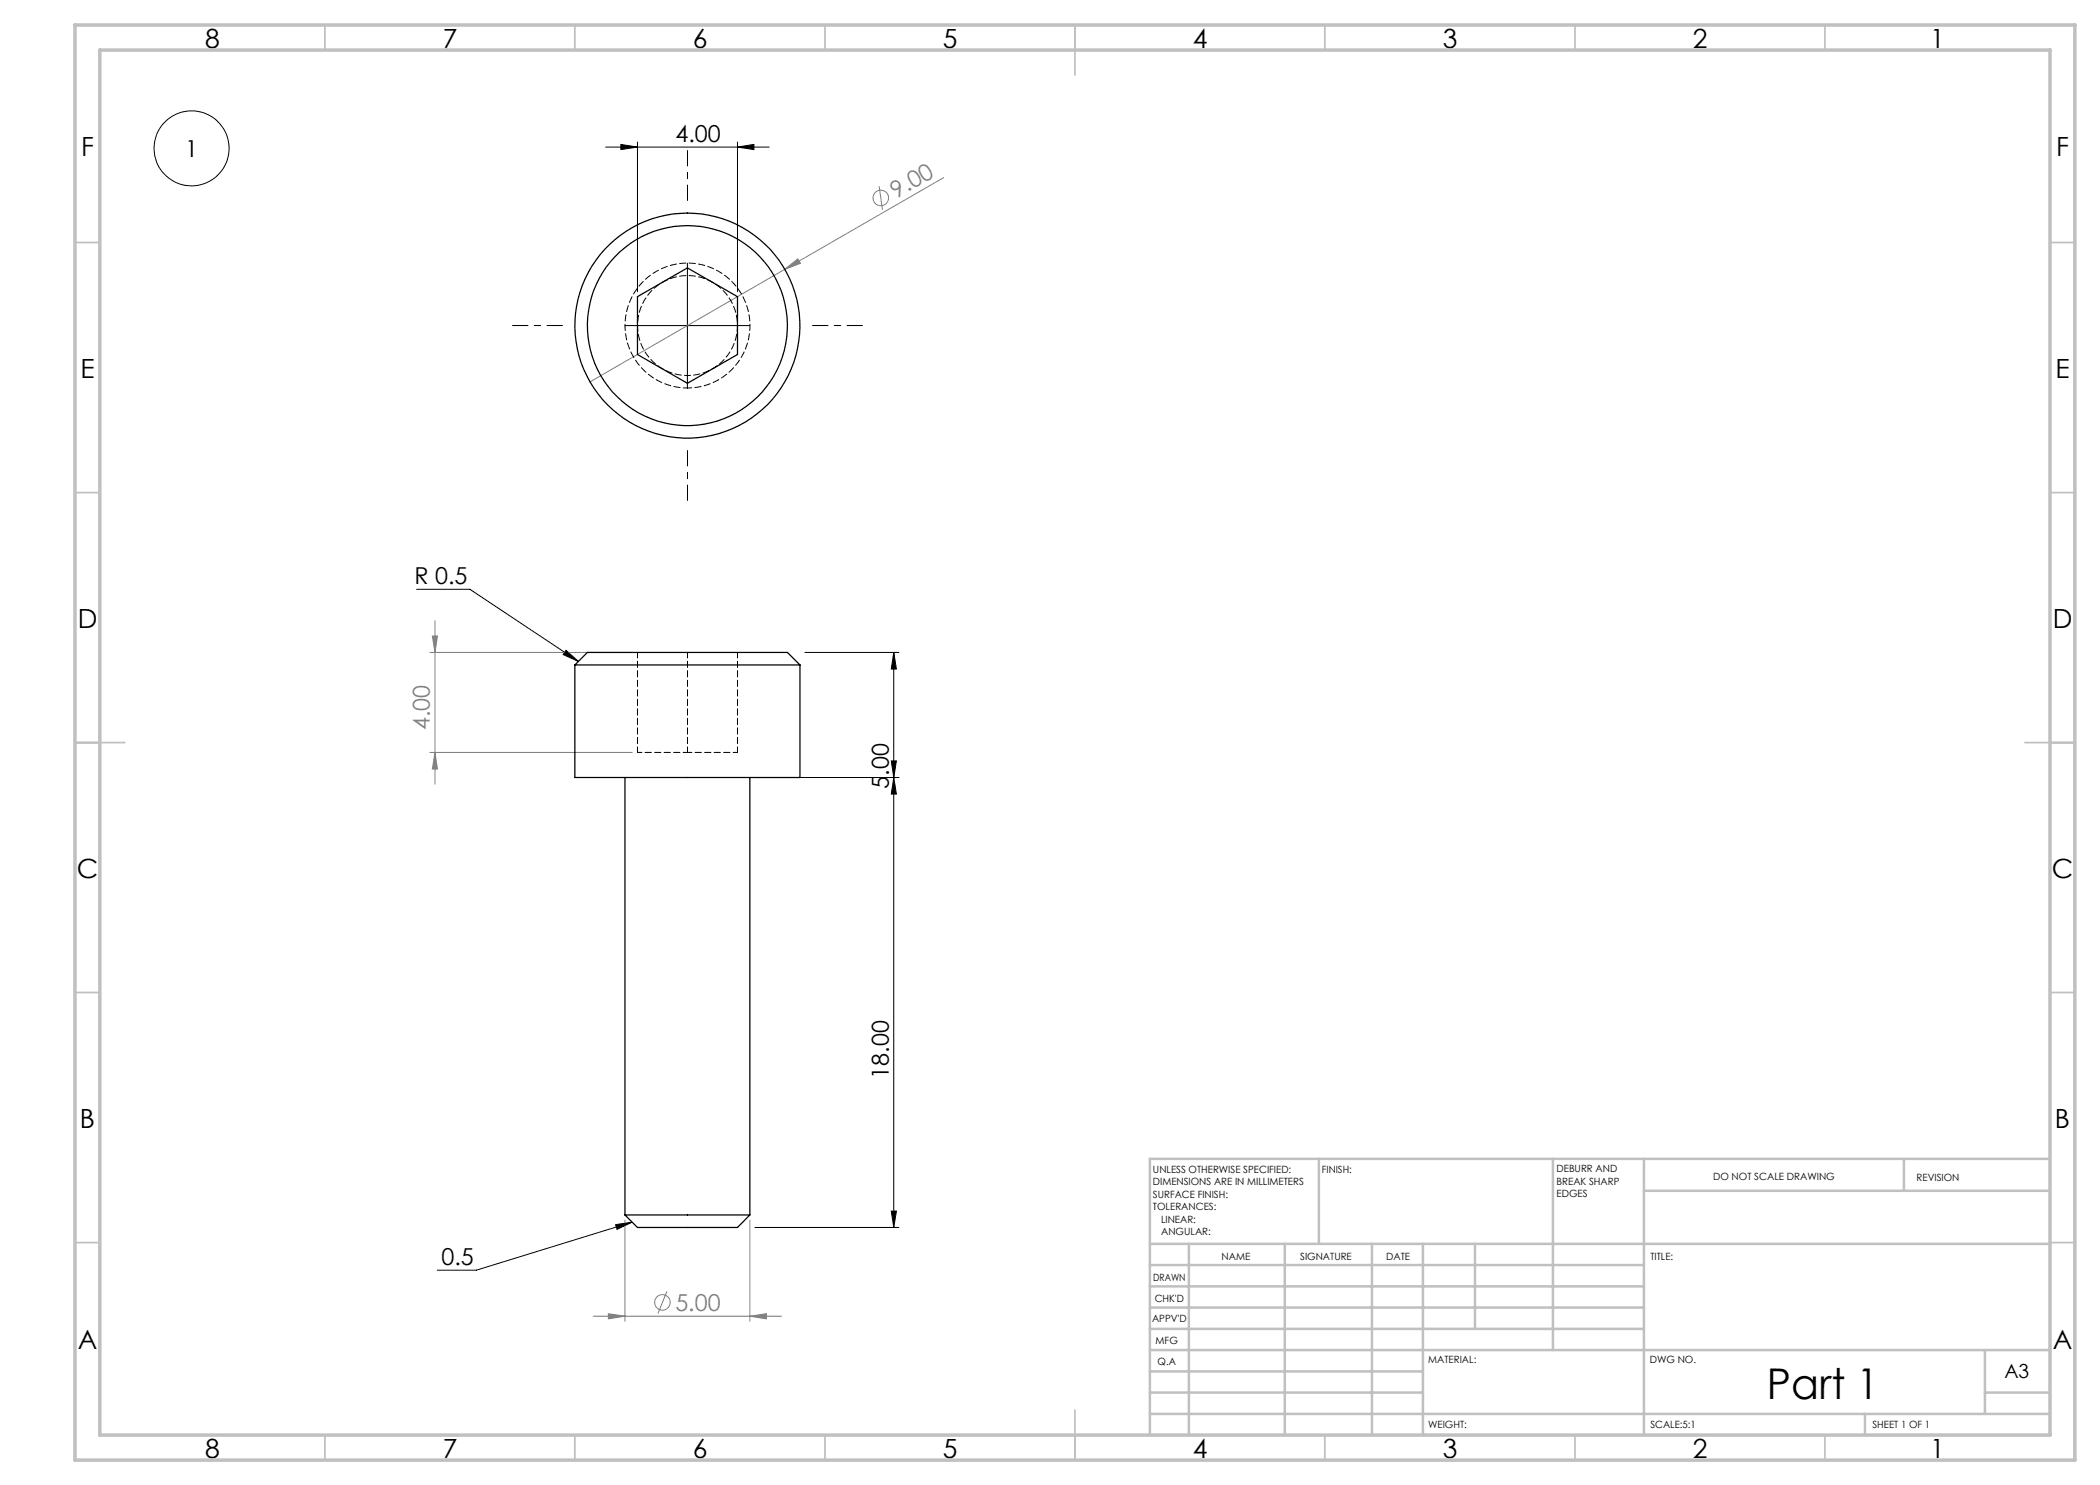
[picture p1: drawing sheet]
<svg xmlns="http://www.w3.org/2000/svg" width="420mm" height="297mm" viewBox="0 0 420 297" stroke-linecap="round" stroke-linejoin="round" font-family="sans-serif">
<g fill="none" stroke="#808080" stroke-width=".2">
<path d="M175.8 37.2l.7 4.8M188.7 35.5l-31.7 18.4M157 53.9l2.6-2.1 .5 .9zM157 53.9l-39 22.5M86 130.5h40.5M86.5 127.2h1l-.5 3.3zM87 124.1v32.7M86 150.5h40.5M87 150.5l.5 3.3h-1zM125 244v20.3M133.4 258.3l-1.8 4.4M150 244v20.3"/>
<path d="M118.6 263.2h37.7M121.7 262.7l3.3 .5-3.3 .6zM150 263.2l3.3-.5v1.1z"/>
<circle cx="176.2" cy="39.6" r="1.56"/>
<circle cx="132.5" cy="260.5" r="1.55"/>
</g>
<g fill="none" stroke="#000" stroke-width=".2">
<path d="M121.1 29.4h32.7M124.2 28.9l3.3 .5-3.3 .5zM127.5 28.4v29.9M147.5 29.4l3.3-.5v1zM147.5 28.4v29.9M137.5 52.6v25M125 65.1h25M83.3 117.9h10.7l21.7 14.4M113.2 130.1l2.5 2.2-3.1-1.4zM161 130.5h18.8M178.8 130.5v115M178.8 130.5l.5 3.3h-1z"/>
<path d="M151 155.5h28.8M178.3 152.2h1l-.5 3.3zM178.8 155.5l.5 3.3h-1zM123.1 244.9l3.3-.5-3 1.5zM126.4 244.4l-31.1 9.6h-7.8M151 245.5h28.8M178.3 242.2h1l-.5 3.3z"/>
<circle cx="38.3" cy="29.7" r="7.5"/>
</g>
<path d="M137.5 40.1v-10M112.5 65.1h-10M162.5 65.1h10M137.5 90.1v10" fill="none" stroke="#000" stroke-width=".2" stroke-dasharray="15.2 1.3 1.3 1.3" stroke-dashoffset="12.1"/>
<g fill="none" stroke="#c0c0c0" stroke-width=".35">
<path d="M65 5v5M115 5v5M165 5v5M215 5v10M265 5v5M315 5v5M365 5v5M15 48.5h5M410 48.5h5M15 98.5h5M410 98.5h5M15 148.5h10"/>
<path d="M405 148.5h10M15 198.5h5M410 198.5h5M15 248.5h5M410 248.5h5M65 287v5M115 287v5M165 287v5M215 282v10M265 287v5M315 287v5M365 287v5"/>
</g>
<g fill="none" stroke="#c0c0c0" stroke-width=".5">
<path d="M263.8 231.8v17M310.6 231.8v38.2M328.8 231.8v55.2M328.8 238.2h81.2M380.8 231.8v6.4M410 231.8h-180v55.2M230 248.8h180M230 257.3h98.8M230 253h98.8M237.8 248.8v38.2M257 248.8v38.2M274.4 248.8v38.2"/>
<path d="M284.6 248.8v38.2M295 248.8v17M230 265.8h98.8M230 261.5h98.8M230 278.5h54.6M230 274.3h54.6M230 270h180M397 278.5h13M397 270v12.8M230 282.8h180M373 282.8v4.2"/>
</g>
<path d="M15 5h400v287h-400zM20 10h390v277h-390z" fill="none" stroke="#c0c0c0" stroke-width=".7"/>
<g fill="#000">
<path d="M124.2 28.9l3.3 .5-3.3 .5zM147.5 29.4l3.3-.5v1z"/>
<path d="M113.2 130.1l2.5 2.2-3.1-1.4zM123.1 244.9l3.3-.5-3 1.5z"/>
<path d="M178.8 155.5l.5 3.3h-1zM178.3 242.2h1l-.5 3.3zM178.8 130.5l.5 3.3h-1zM178.3 152.2h1l-.5 3.3z"/>
</g>
<g fill="#808080">
<path d="M157 53.9l2.6-2.1 .5 .9z"/>
<path d="M121.7 262.7l3.3 .5-3.3 .6zM150 263.2l3.3-.5v1.1z"/>
<path d="M87 150.5l.5 3.3h-1zM86.5 127.2h1l-.5 3.3z"/>
</g>
<g fill="none" stroke="#000" stroke-width=".25">
<path d="M127.5 59.3l10-5.7 10 5.7v11.6l-10 5.8-10-5.8zM115 133v22.5h45v-22.5M115 133h45M115 133l2.5-2.5h40l2.5 2.5M125 155.5v87.5M150 155.5v87.5M125 243h25M125 243l2.5 2.5h20l2.5-2.5"/>
<circle cx="137.5" cy="65.1" r="22.5"/>
<circle cx="137.5" cy="65.1" r="20"/>
</g>
<path d="M137.5 77.6a12.5 12.5 0 0 0 11-18.4 12.5 12.5 0 0 0-21.5-.9 12.5 12.5 0 0 0 9.4 19.3h1.1M127.5 150.5h10M137.5 150.5h10" fill="none" stroke="#000" stroke-width=".2" stroke-dasharray="1.3 .6" stroke-dashoffset=".4"/>
<path d="M127.5 150.5v-20M137.5 150.5v-20M147.5 150.5v-20" fill="none" stroke="#000" stroke-width=".2" stroke-dasharray="1.3 .6" stroke-dashoffset=".2"/>
<path d="M137.5 75.1a10 10 0 0 1-8.8-14.7 10 10 0 0 1 17.1-.8 10 10 0 0 1-7.4 15.5h-.9" fill="none" stroke="#000" stroke-width=".2" stroke-dasharray="1.3 .6" stroke-dashoffset=".7"/>
<text font-size="8.5" x="353.4" y="279.7">Part 1</text>
<g font-size="5.3">
<text x="41" y="9.5">8</text>
<text x="88.5" y="9.5">7</text>
<text x="138.5" y="9.5">6</text>
<text x="188.5" y="9.5">5</text>
<text x="238.5" y="9.5">4</text>
<text x="288.5" y="9.5">3</text>
<text x="338.5" y="9.5">2</text>
<text x="386" y="9.5">1</text>
<text x="16.2" y="31.3">F</text>
<text x="411.2" y="31.3">F</text>
<text x="16.1" y="75.5">E</text>
<text x="411.1" y="75.5">E</text>
<text x="15.5" y="125.5">D</text>
<text x="410.5" y="125.5">D</text>
<text x="15.4" y="175.5">C</text>
<text x="410.4" y="175.5">C</text>
<text x="16" y="225.5">B</text>
<text x="411" y="225.5">B</text>
<text x="15.5" y="269.8">A</text>
<text x="410.5" y="269.8">A</text>
<text x="41" y="291.5">8</text>
<text x="88.5" y="291.5">7</text>
<text x="138.5" y="291.5">6</text>
<text x="188.5" y="291.5">5</text>
<text x="238.5" y="291.5">4</text>
<text x="288.5" y="291.5">3</text>
<text x="338.5" y="291.5">2</text>
<text x="386" y="291.5">1</text>
</g>
<g font-size="4.7">
<text x="135.1" y="28.4">4.00</text>
<text x="37" y="31.3">1</text>
<text x="82.9" y="116.8">R 0.5</text>
<text x="177.8" y="157.7" transform="rotate(-90 177.8 157.7)">5.00</text>
<text x="177.8" y="215.7" transform="rotate(-90 177.8 215.7)">18.00</text>
<text x="88.3" y="253">0.5</text>
</g>
<g font-size="4.7" fill="#808080">
<text x="179.3" y="39.8" transform="rotate(-30 179.3 39.8)">9.00</text>
<text x="86" y="146" transform="rotate(-90 86 146)">4.00</text>
<text x="135.1" y="262.2">5.00</text>
</g>
<text font-size="3.9" x="400.9" y="275.5">A3</text>
<g font-size="2">
<text x="230.6" y="234.6">UNLESS OTHERWISE SPECIFIED:</text>
<text x="230.6" y="237.1">DIMENSIONS ARE IN MILLIMETERS</text>
<text x="230.6" y="239.6">SURFACE FINISH:</text>
<text x="264.4" y="234.6">FINISH:</text>
<text x="311.3" y="234.5">DEBURR AND</text>
<text x="311.3" y="237">BREAK SHARP</text>
<text x="311.3" y="239.5">EDGES</text>
<text x="342.6" y="236">DO NOT SCALE DRAWING</text>
<text x="383.3" y="236.2">REVISION</text>
<text x="230.6" y="242.1">TOLERANCES:</text>
<text x="232.2" y="244.6">LINEAR:</text>
<text x="232.2" y="247.1">ANGULAR:</text>
<text x="244.3" y="252">NAME</text>
<text x="260" y="251.9">SIGNATURE</text>
<text x="277.2" y="251.9">DATE</text>
<text x="330.1" y="251.9">TITLE:</text>
<text x="230.6" y="256.1">DRAWN</text>
<text x="230.9" y="260.3">CHK'D</text>
<text x="230.4" y="264.4">APPV'D</text>
<text x="231.1" y="268.8">MFG</text>
<text x="231.5" y="273">Q.A</text>
<text x="285.6" y="272.5">MATERIAL:</text>
<text x="330" y="272.5">DWG NO.</text>
<text x="285.6" y="285.5">WEIGHT:</text>
<text x="330.1" y="285.6">SCALE:5:1</text>
<text x="374.5" y="285.6">SHEET 1 OF 1</text>
</g>
</svg>
